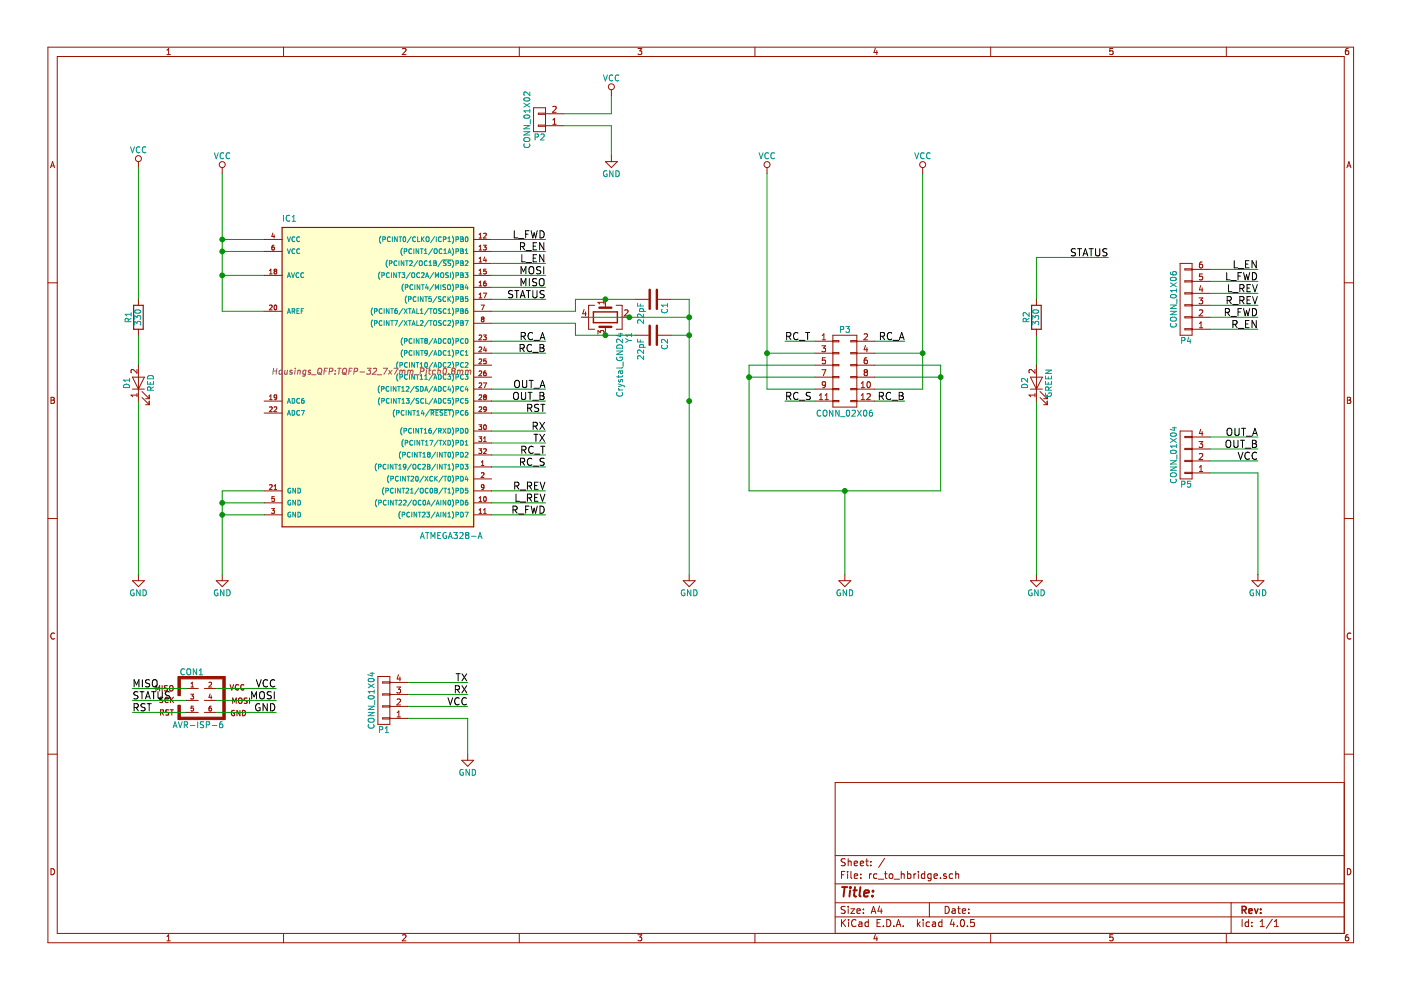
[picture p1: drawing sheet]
EESchema Schematic File Version 2
LIBS:power
LIBS:device
LIBS:transistors
LIBS:conn
LIBS:linear
LIBS:regul
LIBS:74xx
LIBS:cmos4000
LIBS:adc-dac
LIBS:memory
LIBS:xilinx
LIBS:microcontrollers
LIBS:dsp
LIBS:microchip
LIBS:analog_switches
LIBS:motorola
LIBS:texas
LIBS:intel
LIBS:audio
LIBS:interface
LIBS:digital-audio
LIBS:philips
LIBS:display
LIBS:cypress
LIBS:siliconi
LIBS:opto
LIBS:atmel
LIBS:contrib
LIBS:valves
EELAYER 25 0
EELAYER END
$Descr A4 11693 8268
encoding utf-8
Sheet 1 1
Title ""
Date ""
Rev ""
Comp ""
Comment1 ""
Comment2 ""
Comment3 ""
Comment4 ""
$EndDescr
$Comp
L VCC #PWR01
U 1 1
P 1850 1450
F 0 "#PWR01" H 1850 1300 50  0001 C CNN
F 1 "VCC" H 1850 1600 50  0000 C CNN
F 2 "" H 1850 1450 50  0000 C CNN
F 3 "" H 1850 1450 50  0000 C CNN
	1    1850 1450
	1    0    0    -1  
$EndComp
$Comp
L GND #PWR02
U 1 1
P 5750 4800
F 0 "#PWR02" H 5750 4550 50  0001 C CNN
F 1 "GND" H 5750 4650 50  0000 C CNN
F 2 "" H 5750 4800 50  0000 C CNN
F 3 "" H 5750 4800 50  0000 C CNN
	1    5750 4800
	1    0    0    -1  
$EndComp
$Comp
L ATMEGA328-A IC1
U 1 1
P 3100 3100
F 0 "IC1" H 2350 4350 50  0000 L BNN
F 1 "ATMEGA328-A" H 3500 1700 50  0000 L BNN
F 2 "Housings_QFP:TQFP-32_7x7mm_Pitch0.8mm" H 3100 3100 50  0000 C CIN
F 3 "" H 3100 3100 50  0000 C CNN
	1    3100 3100
	1    0    0    -1  
$EndComp
$Comp
L CONN_01X06 P4
U 1 1
P 9900 2500
F 0 "P4" H 9900 2850 50  0000 C CNN
F 1 "CONN_01X06" V 10000 2500 50  0000 C CNN
F 2 "Pin_Headers:Pin_Header_Straight_1x06_Pitch2.54mm" H 9900 2500 50  0001 C CNN
F 3 "" H 9900 2500 50  0000 C CNN
	1    9900 2500
	-1   0    0    1   
$EndComp
$Comp
L LED D2
U 1 1
P 8650 3200
F 0 "D2" H 8650 3300 50  0000 C CNN
F 1 "GREEN" H 8650 3100 50  0000 C CNN
F 2 "LEDs:LED_0603" H 8650 3200 50  0001 C CNN
F 3 "" H 8650 3200 50  0000 C CNN
	1    8650 3200
	0    -1   -1   0   
$EndComp
$Comp
L LED D1
U 1 1
P 1150 3200
F 0 "D1" H 1150 3300 50  0000 C CNN
F 1 "RED" H 1150 3100 50  0000 C CNN
F 2 "LEDs:LED_0603" H 1150 3200 50  0001 C CNN
F 3 "" H 1150 3200 50  0000 C CNN
	1    1150 3200
	0    -1   -1   0   
$EndComp
$Comp
L R R1
U 1 1
P 1150 2650
F 0 "R1" V 1230 2650 50  0000 C CNN
F 1 "330" V 1150 2650 50  0000 C CNN
F 2 "Resistors_SMD:R_0603" V 1080 2650 50  0001 C CNN
F 3 "" H 1150 2650 50  0000 C CNN
	1    1150 2650
	-1   0    0    1   
$EndComp
$Comp
L R R2
U 1 1
P 8650 2650
F 0 "R2" V 8730 2650 50  0000 C CNN
F 1 "330" V 8650 2650 50  0000 C CNN
F 2 "Resistors_SMD:R_0603" V 8580 2650 50  0001 C CNN
F 3 "" H 8650 2650 50  0000 C CNN
	1    8650 2650
	-1   0    0    1   
$EndComp
$Comp
L Crystal Y1
U 1 1
P 5050 2650
F 0 "Y1" H 5050 2800 50  0000 C CNN
F 1 "16Mhz" H 5050 2500 50  0000 C CNN
F 2 "Crystals:Crystal_SMD_5032-2pin_5.0x3.2mm" H 5050 2650 50  0001 C CNN
F 3 "" H 5050 2650 50  0000 C CNN
	1    5050 2650
	0    1    1    0   
$EndComp
$Comp
L C C1
U 1 1
P 5450 2500
F 0 "C1" H 5475 2600 50  0000 L CNN
F 1 "22pF" H 5475 2400 50  0000 L CNN
F 2 "Capacitors_THT:C_Disc_D3.0mm_W1.6mm_P2.50mm" H 5488 2350 50  0001 C CNN
F 3 "" H 5450 2500 50  0000 C CNN
	1    5450 2500
	0    1    1    0   
$EndComp
$Comp
L C C2
U 1 1
P 5450 2800
F 0 "C2" H 5475 2900 50  0000 L CNN
F 1 "22pF" H 5475 2700 50  0000 L CNN
F 2 "Capacitors_THT:C_Disc_D3.0mm_W1.6mm_P2.50mm" H 5488 2650 50  0001 C CNN
F 3 "" H 5450 2800 50  0000 C CNN
	1    5450 2800
	0    1    1    0   
$EndComp
$Comp
L GND #PWR03
U 1 1
P 1850 4800
F 0 "#PWR03" H 1850 4550 50  0001 C CNN
F 1 "GND" H 1850 4650 50  0000 C CNN
F 2 "" H 1850 4800 50  0000 C CNN
F 3 "" H 1850 4800 50  0000 C CNN
	1    1850 4800
	1    0    0    -1  
$EndComp
Wire Wire Line
	4100 2600 4800 2600
Wire Wire Line
	4800 2600 4800 2500
Wire Wire Line
	4800 2500 5300 2500
Connection ~ 5050 2500
Wire Wire Line
	4100 2700 4800 2700
Wire Wire Line
	4800 2700 4800 2800
Wire Wire Line
	4800 2800 5300 2800
Connection ~ 5050 2800
Wire Wire Line
	5600 2500 5750 2500
Wire Wire Line
	5750 2500 5750 4800
Wire Wire Line
	5600 2800 5750 2800
Connection ~ 5750 2800
Wire Wire Line
	2200 4100 1850 4100
Wire Wire Line
	1850 4100 1850 4800
Wire Wire Line
	2200 4200 1850 4200
Connection ~ 1850 4200
Wire Wire Line
	2200 4300 1850 4300
Connection ~ 1850 4300
Wire Wire Line
	2200 2000 1850 2000
Wire Wire Line
	1850 1450 1850 2600
Wire Wire Line
	1850 2100 2200 2100
Connection ~ 1850 2000
Wire Wire Line
	1850 2300 2200 2300
Connection ~ 1850 2100
Wire Wire Line
	1850 2600 2200 2600
Connection ~ 1850 2300
Wire Wire Line
	4100 2500 4550 2500
Wire Wire Line
	4100 2100 4550 2100
Wire Wire Line
	4100 2200 4550 2200
Wire Wire Line
	4100 3600 4550 3600
Wire Wire Line
	4100 4100 4550 4100
Wire Wire Line
	4100 4200 4550 4200
Wire Wire Line
	4100 4300 4550 4300
Text Label 4550 2100 2    60   ~ 0
R_EN
Text Label 4550 2200 2    60   ~ 0
L_EN
Text Label 4550 2500 2    60   ~ 0
STATUS
Text Label 4550 4100 2    60   ~ 0
R_REV
Text Label 4550 4200 2    60   ~ 0
L_REV
Text Label 4550 4300 2    60   ~ 0
R_FWD
Text Label 4550 3600 2    60   ~ 0
RX
Wire Wire Line
	10100 2250 10500 2250
Wire Wire Line
	10100 2350 10500 2350
Wire Wire Line
	10100 2450 10500 2450
Wire Wire Line
	10100 2550 10500 2550
Wire Wire Line
	10100 2650 10500 2650
Wire Wire Line
	10100 2750 10500 2750
Text Label 10500 2250 2    60   ~ 0
L_EN
Text Label 10500 2350 2    60   ~ 0
L_FWD
Text Label 10500 2450 2    60   ~ 0
L_REV
Text Label 10500 2750 2    60   ~ 0
R_EN
Text Label 10500 2650 2    60   ~ 0
R_FWD
Text Label 10500 2550 2    60   ~ 0
R_REV
$Comp
L GND #PWR04
U 1 1
P 1150 4800
F 0 "#PWR04" H 1150 4550 50  0001 C CNN
F 1 "GND" H 1150 4650 50  0000 C CNN
F 2 "" H 1150 4800 50  0000 C CNN
F 3 "" H 1150 4800 50  0000 C CNN
	1    1150 4800
	1    0    0    -1  
$EndComp
$Comp
L GND #PWR05
U 1 1
P 8650 4800
F 0 "#PWR05" H 8650 4550 50  0001 C CNN
F 1 "GND" H 8650 4650 50  0000 C CNN
F 2 "" H 8650 4800 50  0000 C CNN
F 3 "" H 8650 4800 50  0000 C CNN
	1    8650 4800
	1    0    0    -1  
$EndComp
$Comp
L VCC #PWR06
U 1 1
P 1150 1400
F 0 "#PWR06" H 1150 1250 50  0001 C CNN
F 1 "VCC" H 1150 1550 50  0000 C CNN
F 2 "" H 1150 1400 50  0000 C CNN
F 3 "" H 1150 1400 50  0000 C CNN
	1    1150 1400
	1    0    0    -1  
$EndComp
Wire Wire Line
	1150 2500 1150 1400
Wire Wire Line
	1150 3050 1150 2800
Wire Wire Line
	1150 4800 1150 3350
Wire Wire Line
	8650 4800 8650 3350
Wire Wire Line
	8650 3050 8650 2800
Wire Wire Line
	8650 2500 8650 2150
Wire Wire Line
	8650 2150 9250 2150
Text Label 9250 2150 2    60   ~ 0
STATUS
$Comp
L AVR-ISP-6 CON1
U 1 1
P 1700 5850
F 0 "CON1" H 1595 6090 50  0000 C CNN
F 1 "AVR-ISP-6" H 1435 5620 50  0000 L BNN
F 2 "Pin_Headers:Pin_Header_Straight_2x03_Pitch2.54mm" V 1180 5890 50  0001 C CNN
F 3 "" H 1675 5850 50  0000 C CNN
	1    1700 5850
	1    0    0    -1  
$EndComp
Wire Wire Line
	1800 5750 2300 5750
Wire Wire Line
	1800 5850 2300 5850
Wire Wire Line
	1800 5950 2300 5950
Wire Wire Line
	1550 5750 1100 5750
Wire Wire Line
	1550 5850 1100 5850
Wire Wire Line
	1550 5950 1100 5950
Text Label 2300 5750 2    60   ~ 0
VCC
Text Label 2300 5850 2    60   ~ 0
MOSI
Text Label 2300 5950 2    60   ~ 0
GND
Text Label 1100 5750 0    60   ~ 0
MISO
Text Label 1100 5850 0    60   ~ 0
STATUS
Text Label 1100 5950 0    60   ~ 0
RST
Wire Wire Line
	4100 2400 4550 2400
Wire Wire Line
	4100 2300 4550 2300
Wire Wire Line
	4100 3450 4550 3450
Text Label 4550 2300 2    60   ~ 0
MOSI
Text Label 4550 2400 2    60   ~ 0
MISO
Text Label 4550 3450 2    60   ~ 0
RST
$Comp
L CONN_01X02 P2
U 1 1
P 4500 1000
F 0 "P2" H 4500 1150 50  0000 C CNN
F 1 "CONN_01X02" V 4600 1000 50  0000 C CNN
F 2 "Pin_Headers:Pin_Header_Straight_1x02_Pitch2.54mm" H 4500 1000 50  0001 C CNN
F 3 "" H 4500 1000 50  0000 C CNN
	1    4500 1000
	-1   0    0    1   
$EndComp
$Comp
L CONN_01X04 P1
U 1 1
P 3200 5850
F 0 "P1" H 3200 6100 50  0000 C CNN
F 1 "CONN_01X04" V 3300 5850 50  0000 C CNN
F 2 "Pin_Headers:Pin_Header_Straight_1x04_Pitch2.54mm" H 3200 5850 50  0001 C CNN
F 3 "" H 3200 5850 50  0000 C CNN
	1    3200 5850
	-1   0    0    1   
$EndComp
$Comp
L CONN_01X04 P5
U 1 1
P 9900 3800
F 0 "P5" H 9900 4050 50  0000 C CNN
F 1 "CONN_01X04" V 10000 3800 50  0000 C CNN
F 2 "Pin_Headers:Pin_Header_Straight_1x04_Pitch2.54mm" H 9900 3800 50  0001 C CNN
F 3 "" H 9900 3800 50  0000 C CNN
	1    9900 3800
	-1   0    0    1   
$EndComp
Wire Wire Line
	10100 3650 10500 3650
Wire Wire Line
	10100 3750 10500 3750
Wire Wire Line
	10100 3850 10500 3850
Wire Wire Line
	10100 3950 10500 3950
Wire Wire Line
	10500 3950 10500 4800
$Comp
L GND #PWR07
U 1 1
P 10500 4800
F 0 "#PWR07" H 10500 4550 50  0001 C CNN
F 1 "GND" H 10500 4650 50  0000 C CNN
F 2 "" H 10500 4800 50  0000 C CNN
F 3 "" H 10500 4800 50  0000 C CNN
	1    10500 4800
	1    0    0    -1  
$EndComp
Text Label 10500 3850 2    60   ~ 0
VCC
Text Label 10500 3650 2    60   ~ 0
OUT_A
Text Label 10500 3750 2    60   ~ 0
OUT_B
Wire Wire Line
	4700 1050 5100 1050
Wire Wire Line
	5100 1050 5100 1300
Wire Wire Line
	4700 950  5100 950 
Wire Wire Line
	5100 950  5100 800 
$Comp
L VCC #PWR08
U 1 1
P 5100 800
F 0 "#PWR08" H 5100 650 50  0001 C CNN
F 1 "VCC" H 5100 950 50  0000 C CNN
F 2 "" H 5100 800 50  0000 C CNN
F 3 "" H 5100 800 50  0000 C CNN
	1    5100 800 
	1    0    0    -1  
$EndComp
$Comp
L GND #PWR09
U 1 1
P 5100 1300
F 0 "#PWR09" H 5100 1050 50  0001 C CNN
F 1 "GND" H 5100 1150 50  0000 C CNN
F 2 "" H 5100 1300 50  0000 C CNN
F 3 "" H 5100 1300 50  0000 C CNN
	1    5100 1300
	1    0    0    -1  
$EndComp
Wire Wire Line
	3400 5700 3900 5700
Wire Wire Line
	3400 5800 3900 5800
Wire Wire Line
	3400 5900 3900 5900
Wire Wire Line
	3400 6000 3900 6000
$Comp
L GND #PWR010
U 1 1
P 3900 6300
F 0 "#PWR010" H 3900 6050 50  0001 C CNN
F 1 "GND" H 3900 6150 50  0000 C CNN
F 2 "" H 3900 6300 50  0000 C CNN
F 3 "" H 3900 6300 50  0000 C CNN
	1    3900 6300
	1    0    0    -1  
$EndComp
Wire Wire Line
	3900 6000 3900 6300
Text Label 3900 5900 2    60   ~ 0
VCC
Text Label 3900 5700 2    60   ~ 0
TX
Text Label 3900 5800 2    60   ~ 0
RX
Wire Wire Line
	4100 3700 4550 3700
Text Label 4550 3700 2    60   ~ 0
TX
Wire Wire Line
	4100 2000 4550 2000
Text Label 4550 2000 2    60   ~ 0
L_FWD
Wire Wire Line
	4100 3900 4550 3900
Wire Wire Line
	4100 3800 4550 3800
Text Label 4550 3800 2    60   ~ 0
RC_T
Text Label 4550 3900 2    60   ~ 0
RC_S
Wire Wire Line
	4100 3250 4550 3250
Wire Wire Line
	4100 3350 4550 3350
Text Label 4550 3250 2    60   ~ 0
OUT_A
Text Label 4550 3350 2    60   ~ 0
OUT_B
Wire Wire Line
	4100 2850 4550 2850
Wire Wire Line
	4100 2950 4550 2950
Text Label 4550 2850 2    60   ~ 0
RC_A
Text Label 4550 2950 2    60   ~ 0
RC_B
$Comp
L CONN_02X06 P3
U 1 1
P 7050 3100
F 0 "P3" H 7050 3450 50  0000 C CNN
F 1 "CONN_02X06" H 7050 2750 50  0000 C CNN
F 2 "Pin_Headers:Pin_Header_Straight_2x06_Pitch2.54mm" H 7050 1900 50  0001 C CNN
F 3 "" H 7050 1900 50  0000 C CNN
	1    7050 3100
	1    0    0    -1  
$EndComp
Wire Wire Line
	6550 2850 6800 2850
Wire Wire Line
	7300 2850 7550 2850
Wire Wire Line
	6400 2950 6800 2950
Wire Wire Line
	6250 3050 6800 3050
Wire Wire Line
	6250 3150 6800 3150
Wire Wire Line
	6400 3250 6800 3250
Wire Wire Line
	6800 3350 6550 3350
Wire Wire Line
	7300 2950 7700 2950
Wire Wire Line
	7300 3050 7850 3050
Wire Wire Line
	7300 3150 7850 3150
Wire Wire Line
	7700 3250 7300 3250
Wire Wire Line
	7300 3350 7550 3350
Wire Wire Line
	6400 1450 6400 3250
Wire Wire Line
	7700 1450 7700 3250
Connection ~ 7700 2950
Connection ~ 6400 2950
Wire Wire Line
	6250 3050 6250 4100
Wire Wire Line
	7850 4100 6250 4100
Wire Wire Line
	7850 3050 7850 4100
Wire Wire Line
	7050 4100 7050 4800
Connection ~ 7050 4100
Connection ~ 6250 3150
Connection ~ 7850 3150
$Comp
L GND #PWR011
U 1 1
P 7050 4800
F 0 "#PWR011" H 7050 4550 50  0001 C CNN
F 1 "GND" H 7050 4650 50  0000 C CNN
F 2 "" H 7050 4800 50  0000 C CNN
F 3 "" H 7050 4800 50  0000 C CNN
	1    7050 4800
	1    0    0    -1  
$EndComp
$Comp
L VCC #PWR012
U 1 1
P 6400 1450
F 0 "#PWR012" H 6400 1300 50  0001 C CNN
F 1 "VCC" H 6400 1600 50  0000 C CNN
F 2 "" H 6400 1450 50  0000 C CNN
F 3 "" H 6400 1450 50  0000 C CNN
	1    6400 1450
	1    0    0    -1  
$EndComp
$Comp
L VCC #PWR013
U 1 1
P 7700 1450
F 0 "#PWR013" H 7700 1300 50  0001 C CNN
F 1 "VCC" H 7700 1600 50  0000 C CNN
F 2 "" H 7700 1450 50  0000 C CNN
F 3 "" H 7700 1450 50  0000 C CNN
	1    7700 1450
	1    0    0    -1  
$EndComp
Text Label 6550 2850 0    60   ~ 0
RC_T
Text Label 6550 3350 0    60   ~ 0
RC_S
Text Label 7550 2850 2    60   ~ 0
RC_A
Text Label 7550 3350 2    60   ~ 0
RC_B
$EndSCHEMATC
